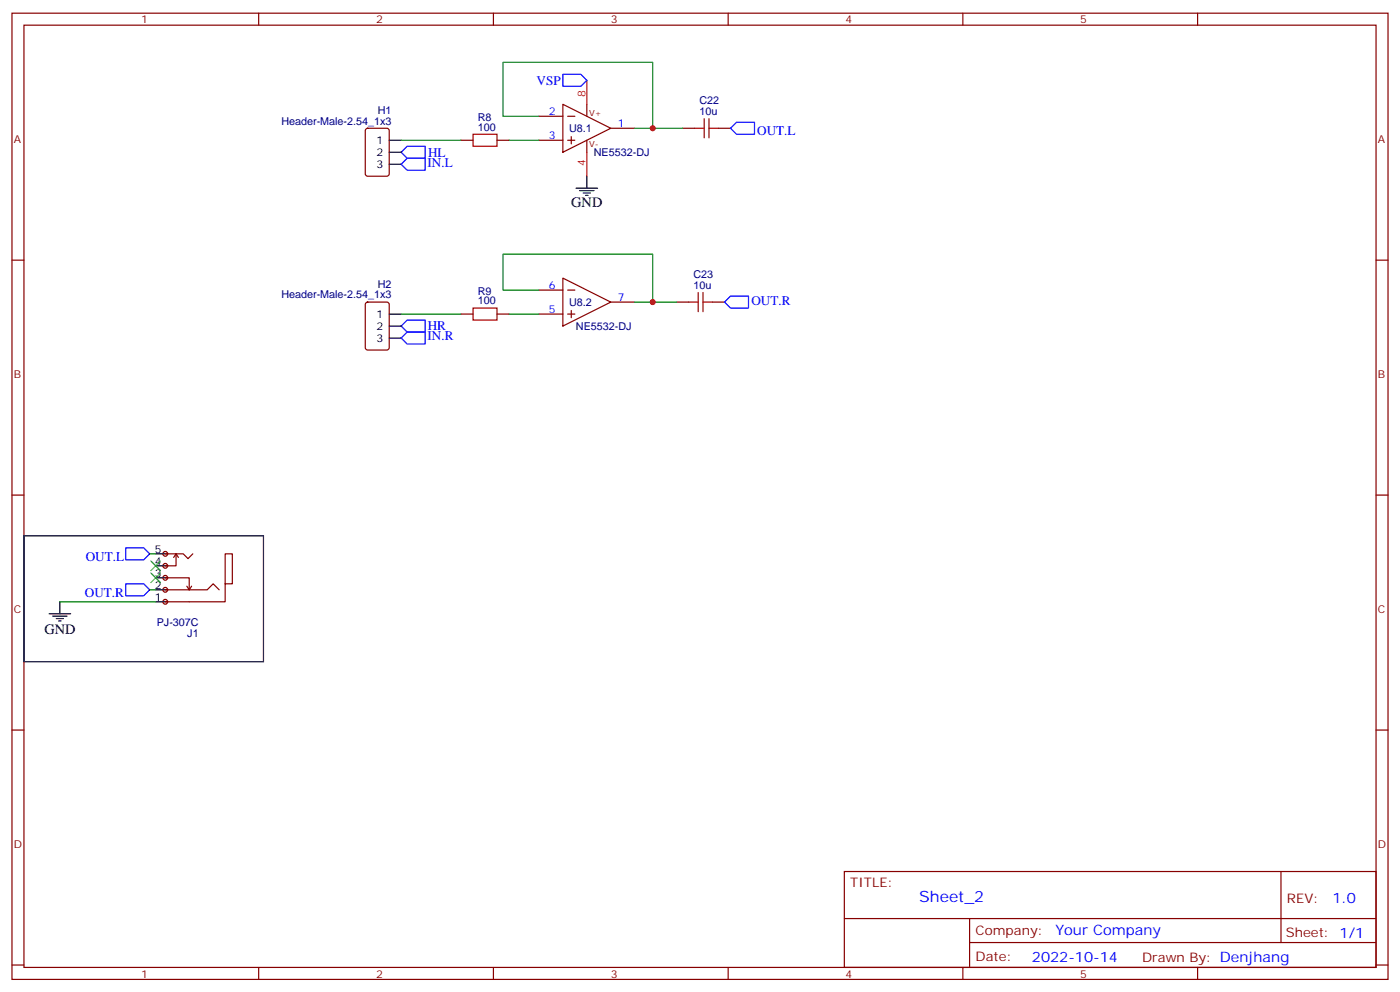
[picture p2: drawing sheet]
<svg xmlns="http://www.w3.org/2000/svg" width="412mm" height="292mm" viewBox="0 0 412 292" stroke-linecap="round" stroke-linejoin="round" font-family="sans-serif">
<g fill="none" stroke="#870000" stroke-width=".35">
<path d="M3.5 3.9h405.4v284.3h-405.4zM7.1 7.4h398.2v277.3h-398.2zM76.2 3.9v3.5M145.3 3.9v3.5M214.5 3.9v3.5M283.6 3.9v3.5M352.8 3.9v3.5M3.5 76.6h3.6M405.3 76.6h3.6M3.5 145.7h3.6M405.3 145.7h3.6M3.5 214.8h3.6"/>
<path d="M405.3 214.8h3.6M248.7 256.5h156.6v28.2h-156.6zM377.3 256.5v20.9M248.7 270.3h156.5M285.6 277.4h119.6M285.6 270.3v14.1M3.5 284h3.6M76.2 284.7v3.5M145.3 284.7v3.5M214.5 284.7v3.5M283.6 284.7v3.5M352.8 284.7v3.5"/>
<path d="M405.3 284h3.6"/>
</g>
<g fill="#f0f0f0" stroke="#870000" stroke-width=".35">
<circle cx="48.7" cy="163" r=".71"/>
<circle cx="48.7" cy="166.5" r=".71"/>
<circle cx="48.7" cy="170" r=".71"/>
<circle cx="48.7" cy="173.6" r=".71"/>
<circle cx="48.7" cy="177.1" r=".71"/>
</g>
<g fill="none" stroke="#000" stroke-width=".35">
<path d="M114.7 48.3h3.5M114.7 41.3h3.5M114.7 44.8h3.5M169.7 55.4h6.3M170.7 56.1h4.3M171.8 56.8h2.1M172.5 57.5h.7M172.9 51.9v3.5M114.7 99.5h3.5M114.7 92.4h3.5M114.7 96h3.5M7.1 157.7h70.5v37h-70.5z"/>
<path d="M17.6 177.1v3.5M45.9 177.1h3.5M45.9 173.6h3.5M45.9 170h3.5M45.9 166.5h3.5M45.9 163h3.5M14.5 180.6h6.3M15.5 181.3h4.3M16.6 182h2.1M17.3 182.7h.7"/>
</g>
<g fill="none" stroke="#870000" stroke-width=".35">
<path d="M107.8 38l.5-.3h5.6l.7 .5 .1 13-.5 .6-5.9 .1-.6-.5-.1-12.9zM158.7 34.2h7.1M165.8 30.7l14.1 7-14.1 7.1zM167.2 34.2h2.1M172.9 30.7v3.5M179.9 37.7h7.1M201.1 37.7h3.5M211.7 37.7h3.5M135.8 41.3h3.5M146.4 41.3h3.5M158.7 41.3h7.1M167.2 41.3h2.1"/>
<path d="M168.3 40.2v2.1M172.9 41.3v3.5M107.8 89.1l.5-.2h5.6l.7 .4 .1 13-.5 .7h-5.9l-.6-.5-.1-12.9zM135.8 92.4h3.5M146.4 92.4h3.5M158.7 85.4h7.1M158.7 92.4h7.1M165.8 81.8l14.1 7.1-14.1 7.1zM167.2 85.4h2.1M167.2 92.4h2.1M168.3 91.4v2.1M179.9 88.9h7.1"/>
<path d="M199.3 88.9h3.5M209.9 88.9h3.5M48.7 173.6h12.3l1.8-1.8 1.8 1.8M48.7 170h7v3.6M48.7 163h5.3l1.4 1.4 1.4-1.4M51.9 163v3.5h-3.2M51.9 163l.7 1M51.9 163l-.7 1M55 172.5l.7 1.1M56.4 172.5l-.7 1.1M66.3 171.8v-8.8h2.1v8.8h-2.1v5.3h-17.6"/>
</g>
<path d="M165.8 21.9h5.3l1.8 1.7-1.8 1.8h-5.3zM217 36h5.2v3.5h-5.2l-1.8-1.8zM118.2 48.3l1.7-1.7h5.3v3.5h-5.3zM119.9 43h5.3v3.6h-5.3l-1.7-1.8zM118.2 99.5l1.7-1.8h5.3v3.5h-5.3zM119.9 94.2h5.3v3.5h-5.3l-1.7-1.7zM213.4 88.9l1.8-1.8h5.3v3.6h-5.3zM37 171.8h5.3l1.8 1.8-1.8 1.7h-5.3zM37 161.2h5.3l1.8 1.8-1.8 1.7h-5.3z" fill="none" stroke="#00f" stroke-width=".35"/>
<path d="M158.7 34.2h-10.5v-15.9h44.1v19.4h-5.3M192.3 37.7h8.8M118.2 41.3h17.6M149.9 41.3h8.8M118.2 92.4h17.6M149.9 92.4h8.8M158.7 85.4h-10.5v-10.6h44.1v14.1h-5.3M192.3 88.9h7M17.6 177.1h28.3M44.1 173.6h1.8M44.1 163h1.8" fill="none" stroke="#008700" stroke-width=".35"/>
<path d="M44.4 168.6l2.9 2.8M44.4 165.1l2.9 2.8M47.3 168.6l-2.9 2.8M47.3 165.1l-2.9 2.8" fill="none" stroke="#3c3" stroke-width=".35"/>
<path d="M172.9 23.6v7.1M172.9 44.8v7.1" fill="none" stroke="#f00" stroke-width=".35"/>
<path d="M139.3 39.5h7.1v3.5h-7.1zM204.6 37.7h2.8M207.4 34.9v5.7M208.8 34.9v5.7M208.8 37.7h2.9M139.3 90.7h7.1v3.5h-7.1zM202.8 88.9h2.9M205.7 86.1v5.6M207.1 86.1v5.6M207.1 88.9h2.8" fill="none" stroke="#a10000" stroke-width=".35"/>
<g fill="#c00">
<circle cx="192.3" cy="88.9" r=".88"/>
<circle cx="192.3" cy="37.7" r=".88"/>
</g>
<text font-size="4.6" fill="#00f" x="270.8" y="265.5">Sheet_2</text>
<g font-size="4.2">
<text x="168.3" y="61">GND</text>
<text x="13.1" y="186.7">GND</text>
</g>
<g font-size="4.2" fill="#00f">
<text x="392.5" y="265.7">1.0</text>
<text x="310.9" y="275.3">Your Company</text>
<text x="304" y="283.1">2022-10-14</text>
</g>
<g font-size="3.9" fill="#00f">
<text x="158" y="24.9">VSP</text>
<text x="223.1" y="39.7">OUT.L</text>
<text x="126.1" y="46.1">HL</text>
<text x="125.9" y="49">IN.L</text>
<text x="221.4" y="89.7">OUT.R</text>
<text x="125.9" y="100.2">IN.R</text>
<text x="126" y="97.2">HR</text>
<text x="25.2" y="165">OUT.L</text>
<text x="25" y="175.6">OUT.R</text>
</g>
<g font-size="3.9" fill="#800">
<text x="250.5" y="261.1">TITLE:</text>
<text x="379.1" y="265.7">REV:</text>
<text x="287.4" y="275.3">Company:</text>
<text x="378.7" y="275.9">Sheet: 1/1</text>
<text x="287.4" y="282.9">Date:</text>
<text x="336.4" y="283">Drawn By: Denjhang</text>
</g>
<g font-size="3.2" fill="#800">
<text x="41.6" y="6.9">1</text>
<text x="110.8" y="6.9">2</text>
<text x="179.9" y="6.9">3</text>
<text x="249.1" y="6.9">4</text>
<text x="318.2" y="6.9">5</text>
<text x="4.1" y="42">A</text>
<text x="405.9" y="42">A</text>
<text x="4.1" y="111.1">B</text>
<text x="405.9" y="111.1">B</text>
<text x="4.1" y="180.3">C</text>
<text x="405.9" y="180.3">C</text>
<text x="4.1" y="249.4">D</text>
<text x="405.9" y="249.4">D</text>
<text x="41.6" y="287.7">1</text>
<text x="110.8" y="287.7">2</text>
<text x="179.9" y="287.7">3</text>
<text x="249.1" y="287.7">4</text>
<text x="318.2" y="287.7">5</text>
</g>
<g font-size="3.2" fill="#f00">
<text x="172.5" y="28.6" transform="rotate(-90 172.5 28.6)">8</text>
<text x="172.5" y="48.9" transform="rotate(-90 172.5 48.9)">4</text>
</g>
<g font-size="3.2" fill="#000080">
<text x="111.3" y="33.5">H1</text>
<text x="140.7" y="35.5">R8</text>
<text x="206" y="33.9">10u</text>
<text x="206" y="30.7">C22</text>
<text x="82.9" y="36.7">Header-Male-2.54_1x3</text>
<text x="140.7" y="38.5">100</text>
<text x="167.6" y="38.9">U8.1</text>
<text x="174.9" y="46">NE5532-DJ</text>
<text x="204.3" y="81.8">C23</text>
<text x="82.9" y="87.8">Header-Male-2.54_1x3</text>
<text x="111.3" y="84.6">H2</text>
<text x="140.7" y="89.6">100</text>
<text x="140.7" y="86.7">R9</text>
<text x="204.3" y="85">10u</text>
<text x="167.6" y="90">U8.2</text>
<text x="169.6" y="97.1">NE5532-DJ</text>
<text x="46.2" y="184.3">PJ-307C</text>
<text x="55.2" y="187.5">J1</text>
</g>
<g font-size="3.2" fill="#00f">
<text x="161.7" y="33.9">2</text>
<text x="161.7" y="40.9">3</text>
<text x="182" y="37.4">1</text>
<text x="161.7" y="85">6</text>
<text x="182" y="88.5">7</text>
<text x="161.7" y="92.1">5</text>
</g>
<g font-size="3.2">
<text x="110.9" y="42.3">1</text>
<text x="110.9" y="45.9">2</text>
<text x="110.9" y="49.4">3</text>
<text x="110.9" y="93.5">1</text>
<text x="110.9" y="100.5">3</text>
<text x="110.9" y="97">2</text>
<text x="45.6" y="166.2">4</text>
<text x="45.6" y="162.6">5</text>
<text x="45.6" y="173.2">2</text>
<text x="45.6" y="169.7">3</text>
<text x="45.6" y="176.7">1</text>
</g>
<g font-size="2.5" fill="#800">
<text x="173.6" y="34.2">V+</text>
<text x="173.6" y="43.4">V-</text>
</g>
</svg>
